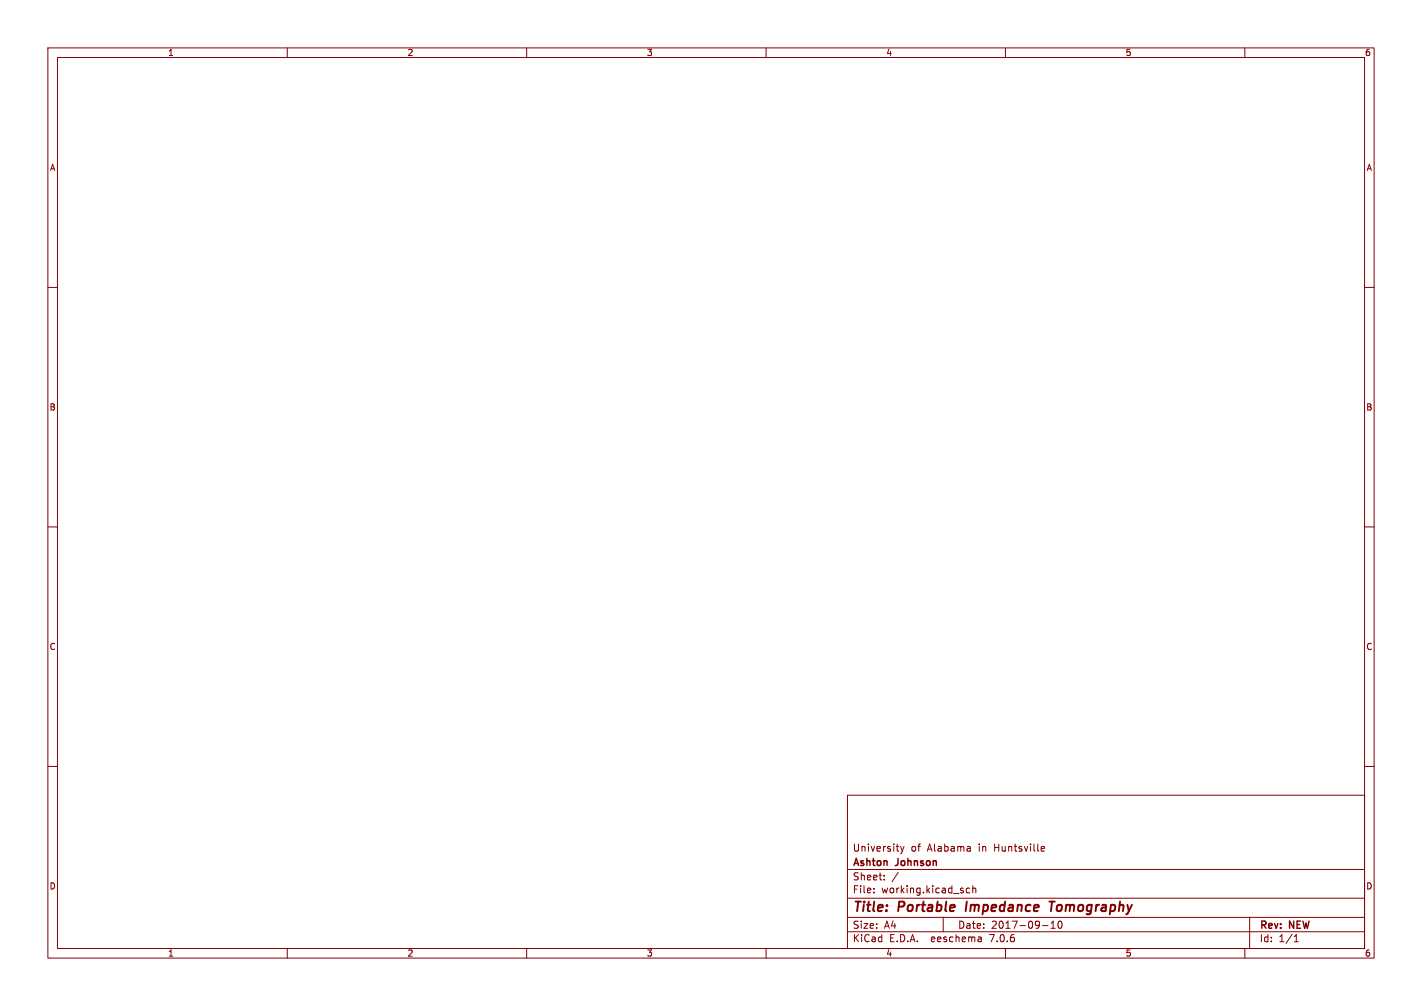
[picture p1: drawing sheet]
<svg xmlns="http://www.w3.org/2000/svg" width="297mm" height="210mm" viewBox="0 0 297 210" stroke-linecap="round" stroke-linejoin="round" font-family="sans-serif">
<g fill="none" stroke="#840000" stroke-width=".21">
<path d="M10 10h277v190h-277zM12 12h273v186h-273zM60 10v2M110 10v2M160 10v2M210 10v2M260 10v2M10 60h2M285 60h2M10 110h2M285 110h2M10 160h2"/>
<path d="M285 160h2M177 166h108v32h-108zM188.1 176.7l.4 1M188.5 177.7l-.4 .5M188.8 176.7l-.3 1M202.6 176.8l.1 .9M202.7 177.6l-.2 .1M202.7 177.1h-.2M217.5 177.6h.6M217.5 176.8l.5-.1 .2 .4-.7 .1M60 198v2M110 198v2"/>
<path d="M160 198v2M177 194.5h108M177 191.5h108M177 187.5h108M177 181.5h108M182.5 186.3v.1M182.5 185.5v.1M184.7 183.6v.1M184.7 182.8v.1M187.6 182.1l-1.3 2M197 191.5v3M202.5 185.5l-.4-.1-.3 .3 .2 .6h.5"/>
<path d="M203.2 185.5l.2-.1 .3 .1 .1 .9M203.2 184.9v1.5M204.9 195.7l.1 .9M205 196.5l-.2 .1M205 196h-.2M210 198v2M217.7 193.2h1.2M219.5 193.8h.9M219.5 192.7l.5-.4v1.5M221.1 192.4a.81 .81 0 0 0 .4 1.4l.2-.1 .1-.5-.1-.8M260 198v2M261 191.5v6.5"/>
<path d="M270.3 196.6h.9M270.3 195.5l.4-.4v1.5"/>
</g>
<path d="M201.9 188.2l-.2 2M219.2 188.2h1.1M219.7 188.2l-.2 2" fill="none" stroke="#840000" stroke-width=".4"/>
<g font-size="2.8" fill="#840000">
<text x="178" y="190.9">Title:</text>
<text x="187.7" y="190.9">Portable</text>
<text x="202.6" y="190.9">Impedance</text>
<text x="220.9" y="190.9">Tomography</text>
</g>
<g font-size="2.1" fill="#840000">
<text x="178" y="178">University</text>
<text x="190.2" y="178">of</text>
<text x="193.7" y="178">Alabama</text>
<text x="204.5" y="178">in</text>
<text x="207.9" y="178">Huntsville</text>
<text x="178" y="184">Sheet:</text>
<text x="178" y="181.2">Ashton</text>
<text x="187.2" y="181.2">Johnson</text>
<text x="178" y="186.7">File:</text>
<text x="184.1" y="186.7">working.kicad_sch</text>
<text x="178" y="196.9">KiCad</text>
<text x="178" y="194.1">Size:</text>
<text x="184.7" y="194.1">A4</text>
<text x="185.7" y="196.9">E.D.A.</text>
<text x="194.6" y="196.9">eeschema</text>
<text x="200" y="194.1">Date:</text>
<text x="207" y="196.9">7.0.6</text>
<text x="207" y="194.1">2017-09-10</text>
<text x="263" y="194.3">Rev:</text>
<text x="263" y="196.9">Id:</text>
<text x="267.1" y="196.9">1/1</text>
<text x="269.4" y="194.3">NEW</text>
</g>
<g font-size="1.8" fill="#840000">
<text x="35" y="11.9">1</text>
<text x="85" y="11.9">2</text>
<text x="135" y="11.9">3</text>
<text x="185" y="11.9">4</text>
<text x="235" y="11.9">5</text>
<text x="285" y="11.9">6</text>
<text x="10.3" y="35.9">A</text>
<text x="285.3" y="35.9">A</text>
<text x="10.3" y="85.9">B</text>
<text x="285.3" y="85.9">B</text>
<text x="10.3" y="135.9">C</text>
<text x="285.3" y="135.9">C</text>
<text x="10.3" y="185.9">D</text>
<text x="285.3" y="185.9">D</text>
<text x="35" y="199.9">1</text>
<text x="85" y="199.9">2</text>
<text x="135" y="199.9">3</text>
<text x="185" y="199.9">4</text>
<text x="235" y="199.9">5</text>
<text x="285" y="199.9">6</text>
</g>
</svg>
